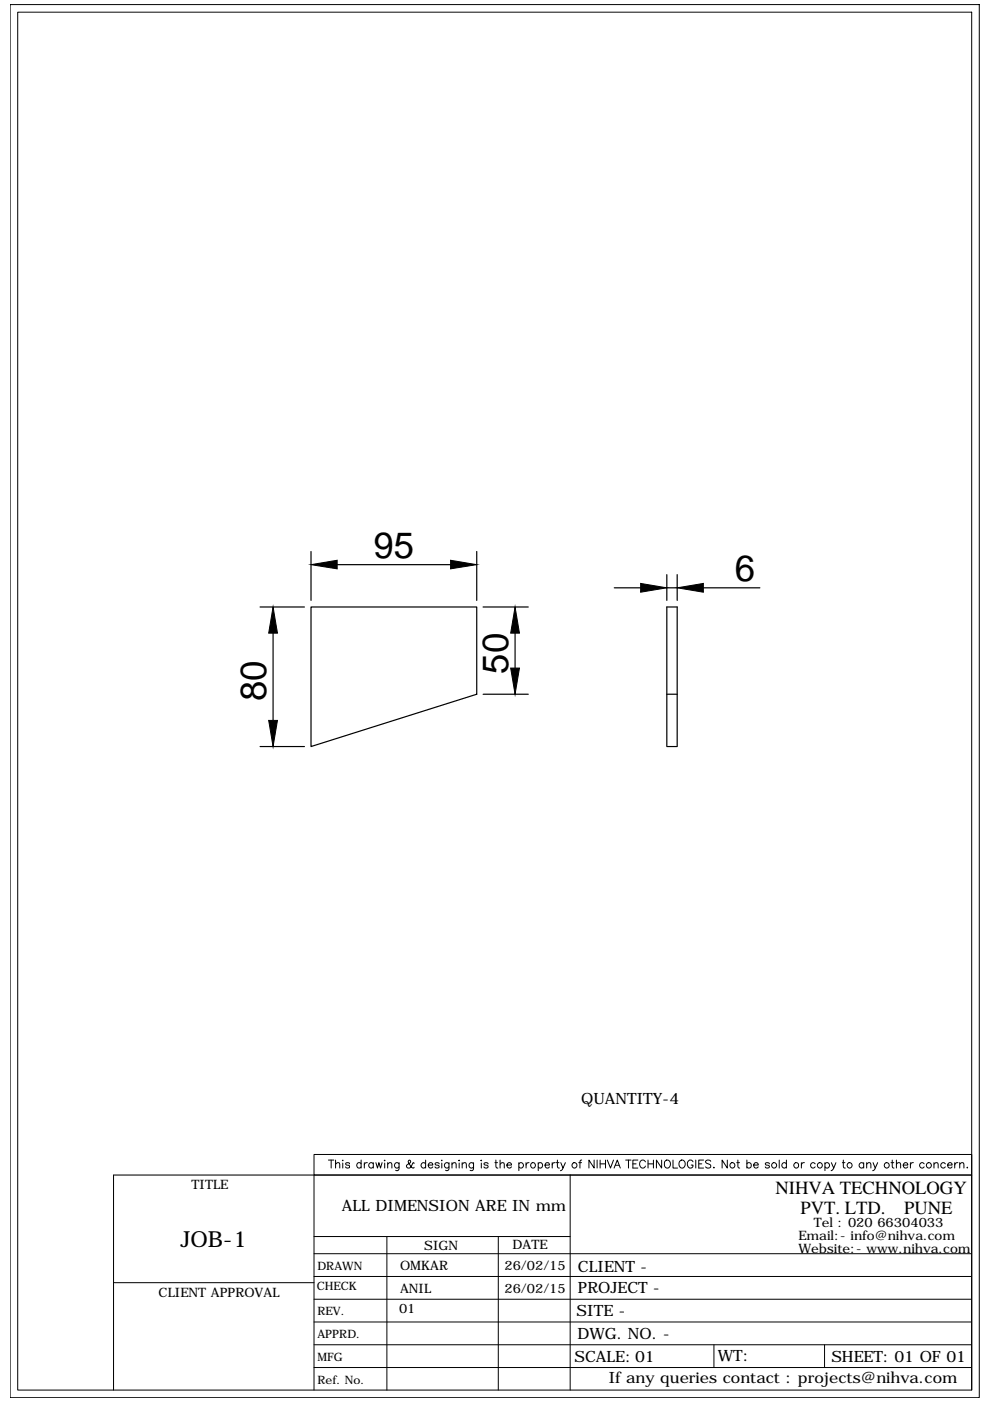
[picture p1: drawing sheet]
<svg xmlns="http://www.w3.org/2000/svg" width="210mm" height="297mm" viewBox="0 0 210 297" stroke-linecap="round" stroke-linejoin="round" font-family="sans-serif">
<!-- layer: 0 -->
<g fill="none" stroke="#000" stroke-width=".25">
<path d="M65.9 116.9v10.4M71.5 119.7h24M101.1 116.9v10.4M55.1 128.7h9.4M57.9 134.2v18.5M65.9 128.7h35.2v18.5l-35.2 11.1zM102.4 128.7h9.6M109.2 134.2v7.4M130.2 124.6h5.6M141.4 128.7h2.2v29.6h-2.2zM141.4 121.8v5.5M141.4 124.6h2.2"/>
<path d="M143.6 121.8v5.5M149.1 124.6h12M55.1 158.3h9.4M102.4 147.2h9.6M141.4 147.2h2.2"/>
</g>
<path d="M65.9 119.7l5.6-.9v1.8zM95.5 118.8l5.6 .9-5.6 .9zM57.9 128.7l.9 5.5h-1.8zM109.2 128.7l.9 5.5h-1.8zM135.8 123.7l5.6 .9-5.6 1zM143.6 124.6l5.5-.9v1.9zM57 152.7h1.8l-.9 5.6zM108.3 141.6h1.8l-.9 5.6z" fill="#000" stroke="#000" stroke-width=".21"/>
<g fill="none" stroke="#000" stroke-width=".21">
<path d="M2.1 1h205.5v295.3h-205.5zM3.8 2.6h202.2v292.1h-202.2zM66.6 244.8h139.4v4.3h-139.4zM66.6 249.1v45.6M69.6 246h1.2M70.2 246v1.7M71.1 246.8l.5-.3 .4 .1v1.1M71.1 246v1.7M72.7 246v.1zM72.7 246.6v1.1M74.1 246.8a.47 .47 0 0 0-.4-.3 .47 .47 0 0 0-.4 .3l.2 .2 .6 .1v.3a.47 .47 0 0 1-.4 .3 .47 .47 0 0 1-.4-.3M76.6 246.8a.52 .52 0 0 0-.8-.1 .52 .52 0 0 0 0 .8 .52 .52 0 0 0 .8-.1"/>
<path d="M76.6 246v1.7M77.2 246.5v1.2M77.9 246.5a.52 .52 0 0 0-.7 .5M79.1 246.8a.54 .54 0 0 0-.7-.1 .54 .54 0 0 0 0 .8 .54 .54 0 0 0 .7-.1M79.1 246.5v1.2M79.7 246.5l.3 1.2 .3-1.2 .4 1.2 .3-1.2M81.6 246v.1zM81.6 246.6v1.1M82.2 246.8l.4-.3 .4 .1 .1 1.1M82.2 246.5v1.2M84.6 246.5v1.3a.45 .45 0 0 1-.7 .3M84.6 246.8a.54 .54 0 0 0-.8-.1 .54 .54 0 0 0 0 .8 .54 .54 0 0 0 .8-.1"/>
<path d="M87.8 246.7l-.2-.2-.3 .6a.57 .57 0 0 1-.5 .6 .57 .57 0 0 1-.6-.4l.1-.4 .7-.4a.33 .33 0 0 0-.2-.5h-.2a1.43 1.43 0 0 0 .9 1.7l.3-.2M90.2 246.8a.54 .54 0 0 0-.8-.1 .54 .54 0 0 0 0 .8 .54 .54 0 0 0 .8-.1M90.2 246v1.7M90.8 247h1a.5 .5 0 0 0-.6-.5 .5 .5 0 0 0-.4 .6 .52 .52 0 0 0 .4 .6 .52 .52 0 0 0 .6-.3M93.1 246.8a.51 .51 0 0 0-.9 0l.3 .2 .5 .1 .1 .3a.51 .51 0 0 1-.9 0M93.6 246h.2zM93.7 246.6v1.1M95.2 246.5l-.1 1.5-.2 .2-.4-.1M95.2 246.8a.54 .54 0 0 0-.8-.1 .54 .54 0 0 0 0 .8 .54 .54 0 0 0 .8-.1M95.8 246.8l.5-.3 .3 .1 .1 1.1M95.8 246.5v1.2M97.4 246v.1z"/>
<path d="M97.4 246.6v1.1M98 246.8l.4-.3 .4 .1 .1 1.1M98 246.5v1.2M100.4 246.5l-.1 1.5-.2 .2-.4-.1M100.4 246.8a.54 .54 0 0 0-.8-.1 .54 .54 0 0 0 0 .8 .54 .54 0 0 0 .8-.1M102.1 246v.1zM102.1 246.6v1.1M103.5 246.8a.5 .5 0 0 0-.5-.3 .5 .5 0 0 0-.4 .3l.3 .2 .5 .1 .1 .3a.5 .5 0 0 1-.5 .3 .5 .5 0 0 1-.4-.3M104.9 246.5h.6M105.1 246v1.3l.1 .3 .4 .1M106 246.8l.5-.3 .3 .1 .1 1.1M106 246v1.7"/>
<path d="M107.5 247h.9a.52 .52 0 0 0-.7-.5 .52 .52 0 0 0-.1 .9 .51 .51 0 0 0 .8 0M110 246.8a.54 .54 0 0 1 .8-.1 .54 .54 0 0 1 0 .8 .54 .54 0 0 1-.8-.1M110 246.5v1.7M111.5 246.5v1.2M112.2 246.5a.56 .56 0 0 0-.7 .5M114.1 246.8a.52 .52 0 0 1 .8-.1 .52 .52 0 0 1 0 .8 .52 .52 0 0 1-.8-.1M114.1 246.5v1.7M115.6 247h.9a.47 .47 0 0 0-.5-.5 .47 .47 0 0 0-.4 .5v.1a.49 .49 0 0 0 .3 .5 .49 .49 0 0 0 .6-.2M117.1 246.5v1.2M117.7 246.5a.52 .52 0 0 0-.6 .5M117.9 246.5h.6M118.2 246v1.3l.1 .3 .3 .1"/>
<path d="M118.9 246.5l.5 1.2 .5-1.2M119.4 247.7l-.3 .4-.3 .1M120.9 249.1v45.6M122.7 246.5h.6M123.3 246h-.3v.3v1.4M126 246v1.7l-1.1-1.7v1.7M126.6 246v1.7M127.2 246v1.7M127.2 246.8h1.2M128.4 246v1.7M128.8 246l.6 1.7 .7-1.7M130.2 247.7l.7-1.7 .6 1.7"/>
<path d="M130.5 247.1h.8M132.7 246h1.1M133.3 246v1.7M134.2 246.8h.7M135.2 246h-1v1.7h1M136.8 246.3a.64 .64 0 0 0-.7-.3 .64 .64 0 0 0-.5 .6v.4a.63 .63 0 0 0 .5 .7 .63 .63 0 0 0 .7-.5M137.4 246.8h1.1M137.4 246v1.7M138.5 246v1.7M140.3 246v1.7l-1.1-1.7v1.7M141 246.2a.63 .63 0 0 1 .7-.2 .63 .63 0 0 1 .4 .6v.4a.64 .64 0 0 1-.6 .7 .64 .64 0 0 1-.6-.7zM142.7 246v1.7h1"/>
<path d="M144.1 246.2a.63 .63 0 0 1 .7-.2 .63 .63 0 0 1 .5 .6v.4a.66 .66 0 0 1-.7 .7 .66 .66 0 0 1-.6-.7zM146.9 246.3a.58 .58 0 0 0-.7-.3 .89 .89 0 0 0-.5 .9 .89 .89 0 0 0 .8 .8 .51 .51 0 0 0 .4-.7h-.4M147.5 246v1.7M148.2 246.8h.6M149.2 246h-1v1.7h1M150.7 246.2a.61 .61 0 0 0-.6-.3 .61 .61 0 0 0-.5 .4l.2 .3 .8 .3 .1 .5a.69 .69 0 0 1-1.1 0M151.3 247.6h.1zM154.2 246v1.7l-1.1-1.7v1.7M156.2 246.5h.6M156.4 246v1.3l.1 .3 .3 .1M158.4 246.8a.52 .52 0 0 1 .7-.1 .52 .52 0 0 1 0 .8 .52 .52 0 0 1-.7-.1M158.4 246v1.7"/>
<path d="M159.8 247h1a.5 .5 0 0 0-.6-.5 .5 .5 0 0 0-.4 .6 .52 .52 0 0 0 .4 .6 .52 .52 0 0 0 .6-.3M163.1 246.8a.51 .51 0 0 0-.9 0l.3 .2 .6 .1v.3a.51 .51 0 0 1-.9 0M165.2 246v1.7M166.7 246.8a.54 .54 0 0 0-.8-.1 .54 .54 0 0 0 0 .8 .54 .54 0 0 0 .8-.1M166.7 246v1.7M169.9 246.5v1.2M170.5 246.5a.52 .52 0 0 0-.6 .5M172.8 246.8a.54 .54 0 0 0-.8-.1 .54 .54 0 0 0 0 .8 .54 .54 0 0 0 .8-.1M174.9 246.8a.54 .54 0 0 1 .8-.1 .54 .54 0 0 1 0 .8 .54 .54 0 0 1-.8-.1M174.9 246.5v1.7M176.3 246.5l.5 1.2 .4-1.2M176.8 247.7l-.6 .5"/>
<path d="M178.6 246.5h.5M178.8 246v1.3l.1 .3 .3 .1M183.1 246.8a.54 .54 0 0 0-.8-.1 .54 .54 0 0 0 0 .8 .54 .54 0 0 0 .8-.1M183.1 246.5v1.2M183.8 246.8l.3-.3 .5 .1v1.1M183.8 246.5v1.2M185.1 246.5l.5 1.2 .5-1.2M185.6 247.7l-.3 .4-.3 .1M188.9 246.5h.6M189.2 246v1.3l.1 .3 .3 .1M190.1 246.8l.3-.3 .5 .1 .1 1.1M190.1 246v1.7"/>
<path d="M191.5 247h1a.5 .5 0 0 0-.6-.5 .5 .5 0 0 0-.4 .6 .52 .52 0 0 0 .4 .6 .52 .52 0 0 0 .6-.3M193 246.5v1.2M193.7 246.5a.52 .52 0 0 0-.7 .5M195.9 246.8a.54 .54 0 0 0-.8-.1 .54 .54 0 0 0 0 .8 .54 .54 0 0 0 .8-.1M198 246.8l.4-.3 .4 .1 .1 1.1M198 246.5v1.2M200.4 246.8a.54 .54 0 0 0-.8-.1 .54 .54 0 0 0 0 .8 .54 .54 0 0 0 .8-.1M200.9 247h1a.49 .49 0 0 0-.6-.5 .49 .49 0 0 0-.4 .6 .49 .49 0 0 0 .4 .5 .49 .49 0 0 0 .6-.2M202.4 246.5v1.2M203.1 246.5a.57 .57 0 0 0-.7 .5M203.5 246.8l.4-.3 .4 .1 .1 1.1M203.5 246.5v1.2"/>
<path d="M205 247.6h.2zM206 249.1v45.6M206 249.1h-181.9v45.6M24.1 271.9h42.5M66.6 275.5h139.4M66.6 270.6h139.4M66.6 265.8h139.4M66.6 262.2h54.3M82 262.2v32.5M105.6 262.2v32.5M66.6 280.3h139.4M66.6 285.1h139.4"/>
<path d="M66.6 289.9h139.4M151.4 285.1v4.8M174.8 285.1v4.8"/>
<circle cx="113" cy="247" r=".55"/>
<circle cx="121.8" cy="247.1" r=".56"/>
<circle cx="155.3" cy="247.1" r=".56"/>
<circle cx="164.1" cy="247.1" r=".56"/>
<circle cx="168.8" cy="247.1" r=".56"/>
<circle cx="173.8" cy="247.1" r=".56"/>
<circle cx="180.1" cy="247.1" r=".56"/>
<circle cx="188" cy="247.1" r=".56"/>
<circle cx="196.9" cy="247.1" r=".56"/>
</g>
<g font-size="7.7">
<text x="79.2" y="118.2">95</text>
<text x="155.8" y="123.1">6</text>
<text x="107.7" y="142.8" transform="rotate(-90 107.7 142.8)">50</text>
<text x="56.4" y="148.7" transform="rotate(-90 56.4 148.7)">80</text>
</g>
<text font-size="4.7" x="38.3" y="264.4">JOB-1</text>
<g font-size="3.9">
<text x="164.4" y="253.2">NIHVA TECHNOLOGY</text>
<text x="169.7" y="257.3">PVT. LTD.</text>
<text x="191.7" y="257.3">PUNE</text>
</g>
<g font-size="3.3">
<text x="123.2" y="234.1">QUANTITY-4</text>
<text x="72.5" y="256.7">ALL DIMENSION ARE IN mm</text>
<text x="122.5" y="269.7">CLIENT -</text>
<text x="122.5" y="274.2">PROJECT -</text>
<text x="122.2" y="279">SITE -</text>
<text x="122.4" y="283.8">DWG. NO. -</text>
<text x="121.8" y="288.7">SCALE: 01</text>
<text x="129.1" y="293.2">If any queries contact : projects@nihva.com</text>
<text x="152.2" y="288.6">WT:</text>
<text x="176.3" y="288.7">SHEET: 01 OF 01</text>
</g>
<g font-size="2.8">
<text x="40.6" y="252.1">TITLE</text>
<text x="169.3" y="262.9">Email:- info@nihva.com</text>
<text x="172.5" y="260.2">Tel : 020 66304033</text>
<text x="84.8" y="269.4">OMKAR</text>
<text x="89.9" y="265.1">SIGN</text>
<text x="107" y="269.4">26/02/15</text>
<text x="108.7" y="264.9">DATE</text>
<text x="169.3" y="265.6">Website:- www.nihva.com</text>
<text x="33.6" y="275.1">CLIENT APPROVAL</text>
<text x="84.8" y="274.2">ANIL</text>
<text x="107" y="274.2">26/02/15</text>
<text x="84.6" y="278.4">01</text>
</g>
<g font-size="2.5">
<text x="67.3" y="269.2">DRAWN</text>
<text x="67.2" y="273.5">CHECK</text>
<text x="67.3" y="278.9">REV.</text>
<text x="67.3" y="283.7">APPRD.</text>
<text x="67.3" y="288.5">MFG</text>
<text x="67.3" y="293.4">Ref. No.</text>
</g>
</svg>
